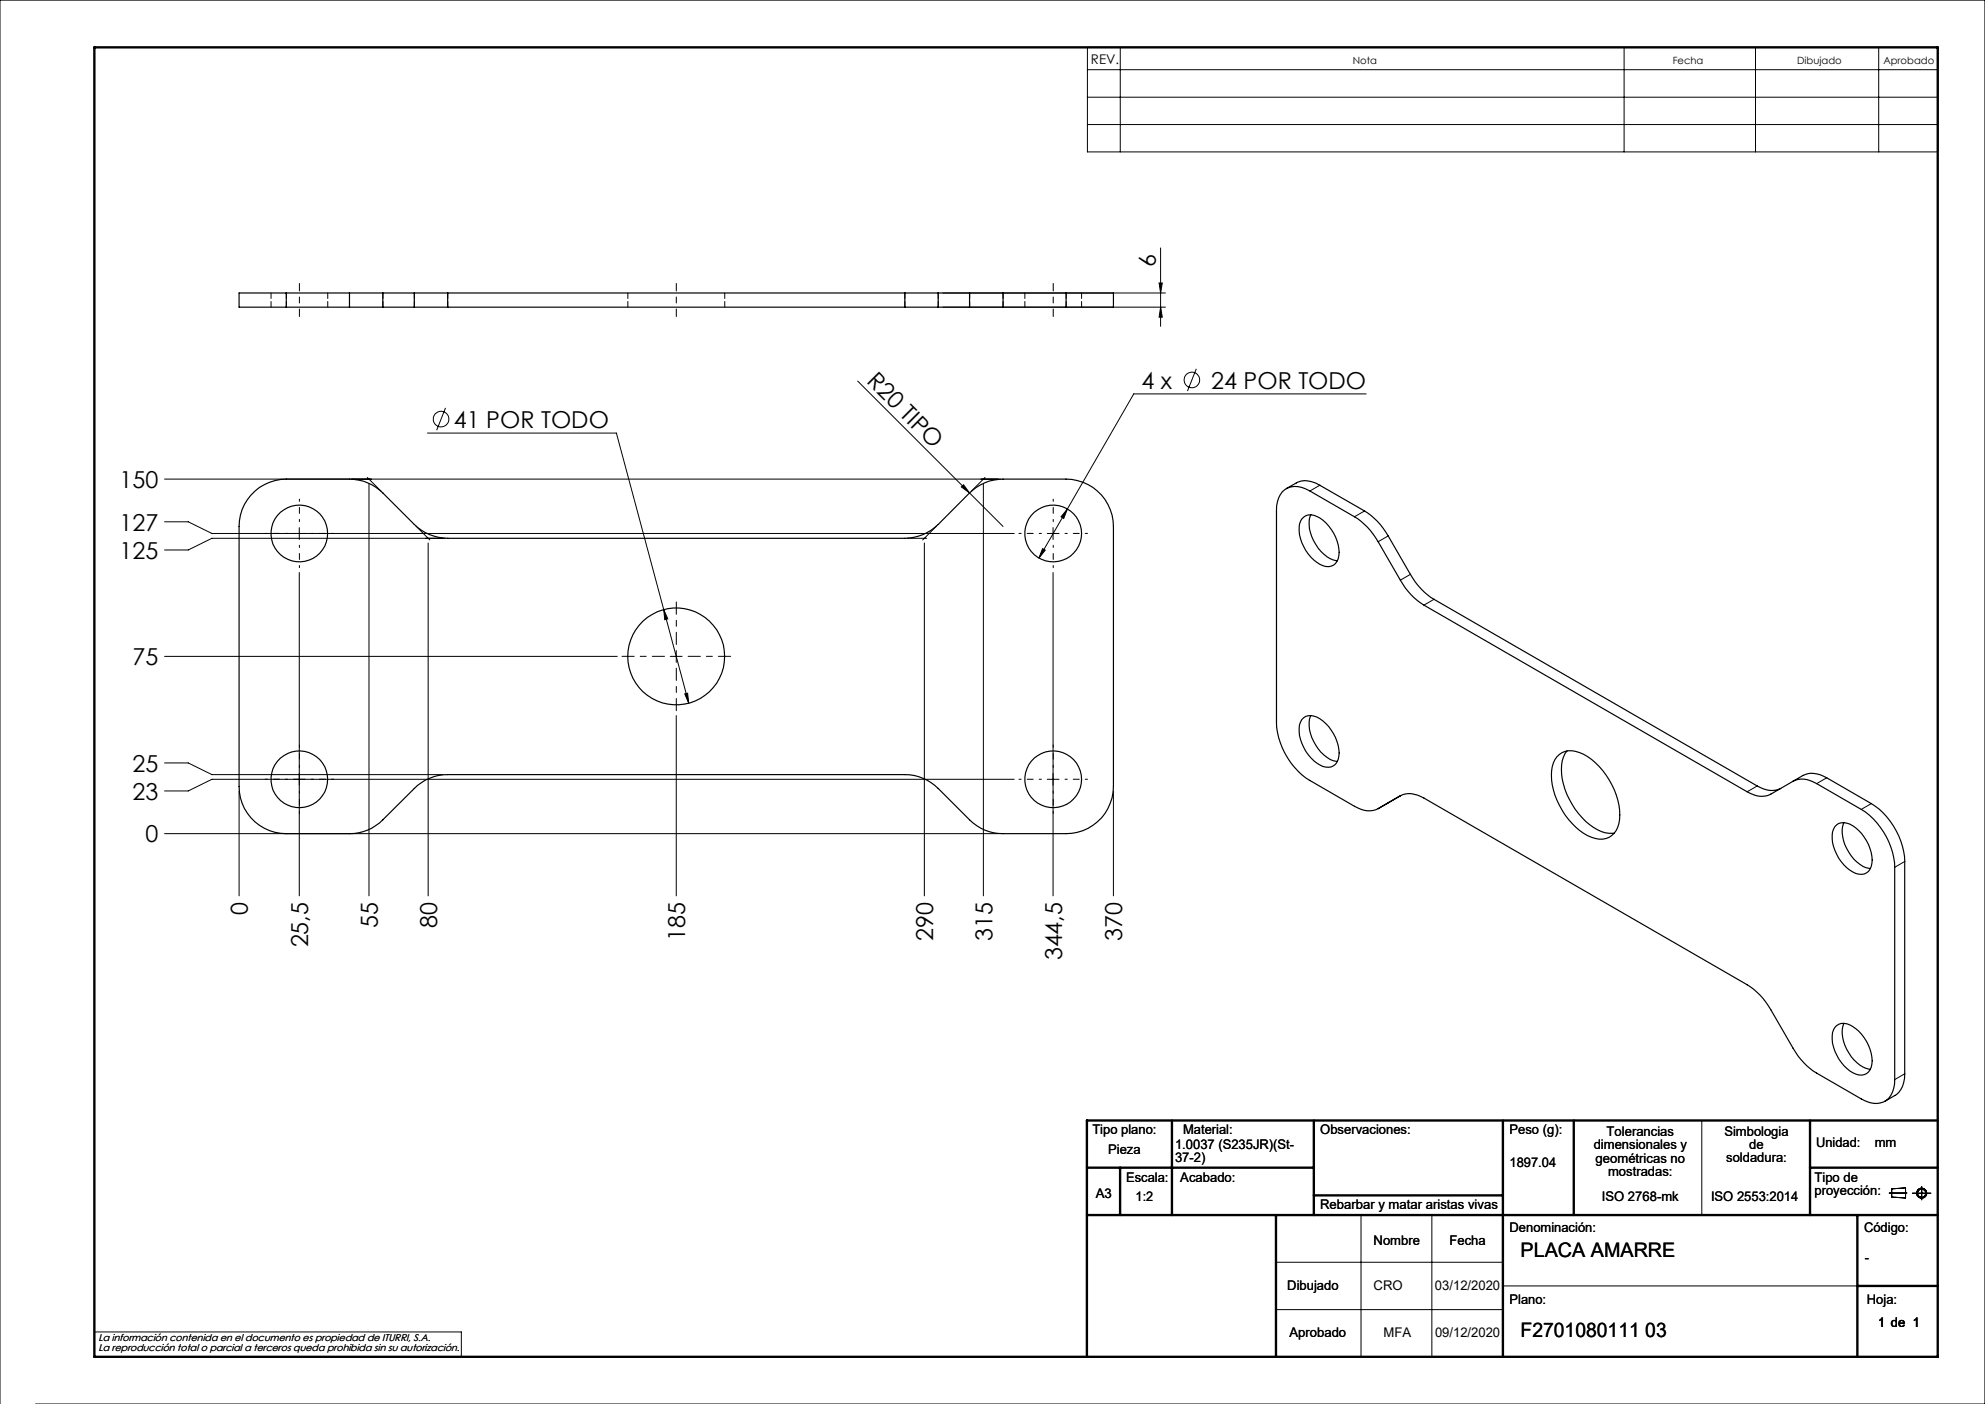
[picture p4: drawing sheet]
<svg xmlns="http://www.w3.org/2000/svg" width="420mm" height="297mm" viewBox="0 0 420 297" stroke-linecap="round" stroke-linejoin="round" font-family="sans-serif">
<g fill="none" stroke="#000" stroke-width=".21">
<path d="M230.1 10h179.9v22.1h-179.9zM230.1 14.7h179.9M237 10v22.1M343.6 10v22.1M371.4 10v22.1M397.5 10v22.1M230.1 20.6h179.9M230.1 26.3h179.9M245.3 59.9h.6l-.3 2.1zM245.6 52.5v16.5M199.5 65h47.1M199.5 62h47.1"/>
<path d="M245.6 65l.3 2.1h-.6zM253.1 78l-1.9 4.7M90.5 91.6h39.9l10 37.4M94.3 86.3l-1.9 4.7M181.5 80.6l23.6 23.7M289.1 83.3h-49.2l-14.1 24.4M34.8 110.4h5l5 2.5h169.8M34.8 101.3h176.9M63.3 111.6v2.5M77.7 101l2.9 2.9M78.1 102.4v87.1M88 111.3l2.9 2.9"/>
<path d="M90.6 114.9v74.6M94.2 113.9h-49.4l-5 2.4h-5M191.9 113.9h4.2M195.6 114.9v74.6M198.2 111.3l-3 2.9M203.4 103l.5-.5 1.2 1.8zM205.1 104.3l7.1 7.1M208.1 102.4v87.1M208.4 101l-2.9 2.9M220.6 116.1l.6 .3-1.4 1.7zM221.6 112.9h2.5M222.8 111.6v2.5"/>
<path d="M225.8 107.7l-.7 2-.6-.4zM225.8 107.7l-6 10.4M34.8 138.8h95.8M63.3 121.1v68.4M140.4 129l.9 1.9-.6 .2zM140.4 129l5.3 19.8M141.8 138.8h2.5M143.1 137.6v2.5M222.8 121.1v68.4M143.1 151.4v38.1M144.9 146.8l.6-.2 .2 2.2zM34.8 176.4h176.4"/>
<path d="M34.8 161.4h5l5 2.5h48.9M50.6 167.4v22.1M214.6 164.8h-169.8l-5 2.5h-5M221.6 164.8h2.5M235.6 167.4v22.1M360.1 237v20M288 257v30M303 257v30M399.7 252.4h3.8M400.3 251.5l2.9-.2v2.1l-2.9-.2zM404.6 252.4h4M406.6 251v2.8"/>
<path d="M270 267h48M270 277h48M318 272h75M0 297v-297h420v297h-412.5M20 281.8h77.6v5.2"/>
<circle cx="93.3" cy="88.7" r="1.65"/>
<circle cx="252.2" cy="80.4" r="1.65"/>
<circle cx="406.6" cy="252.4" r=".86"/>
<circle cx="406.6" cy="252.4" r="1.07"/>
</g>
<g fill="none" stroke="#000" stroke-width=".5">
<path d="M20 10h390v277h-390zM248 237v20M278 237v20M318 237v50M333 237v20M383 237v20M410 237h-180v50M230 257h180M230 247h48M237 247v10M270 257v30M278 252.9h40"/>
<path d="M383 247h27M393 257v30M393 272h17"/>
</g>
<path d="M140.6 138.8h-9M143.1 136.3v-9M145.6 138.8h9M143.1 141.3v9" fill="none" stroke="#000" stroke-width=".21" stroke-dasharray="15.2 1.3 1.3 1.3" stroke-dashoffset="12.6"/>
<g fill="none" stroke="#000" stroke-width=".21" stroke-dasharray="15.2 1.3 1.3 1.3" stroke-dashoffset="14.8">
<path d="M60.8 112.8h-4.7M63.3 110.3v-4.7M63.3 115.3v4.8M65.8 112.8h4.8M220.3 112.8h-4.7M222.8 110.3v-4.7M222.8 115.3v4.8M225.3 112.8h4.8M60.8 164.8h-4.7M63.3 162.3v-4.7M63.3 167.3v4.8M65.8 164.8h4.8"/>
<path d="M220.3 164.8h-4.7M222.8 162.3v-4.7M222.8 167.3v4.8M225.3 164.8h4.8"/>
</g>
<path d="M63.3 67v-7M143.1 67v-7M222.8 67v-7" fill="none" stroke="#000" stroke-width=".21" stroke-dasharray="15.2 1.3 1.3 1.3" stroke-dashoffset="13.6"/>
<g fill="#000">
<path d="M203.4 103l.5-.5 1.2 1.8z"/>
<path d="M245.6 65l.3 2.1h-.6zM245.3 59.9h.6l-.3 2.1z"/>
<path d="M220.6 116.1l-.8 2 1.4-1.7zM225.8 107.7l-1.3 1.6 .6 .4zM144.9 146.8l.8 2-.2-2.2zM140.4 129l.3 2.1 .6-.2z"/>
</g>
<g fill="none" stroke="#000" stroke-width=".25">
<path d="M60.6 62h-10v3h10M60.6 65h13.3M60.6 62h13.3M60.6 62v3M73.9 62h7.1M73.9 65h7.1M73.9 62v3M81 65h6.7M81 62h6.7M81 62v3M87.7 62h7M87.7 65h7"/>
<path d="M87.7 62v3M94.7 65h96.8M94.7 62h96.8M94.7 62v3M191.5 62h7M191.5 65h7M191.5 62v3M198.5 65h6.6M198.5 62h6.6M198.5 62v3M205.1 62h7.1M205.1 65h7.1"/>
<path d="M205.1 62v3M212.2 65h13.4M212.2 62v3M212.2 62h13.4M225.6 62h10v3h-10M225.6 62v3M53.9 103.9a10.2 10.2 0 0 1 6.7-2.6h13.3a10.2 10.2 0 0 1 7.1 3l6.7 6.6a10.2 10.2 0 0 0 7 3h96.8a10.2 10.2 0 0 0 7-3l6.6-6.6a10.2 10.2 0 0 1 7.1-3h13.4a10.1 10.1 0 0 1 10 10.1v55a10 10 0 0 1-10 10h-13.4a9.8 9.8 0 0 1-7.1-3l-6.6-6.6a10.2 10.2 0 0 0-7-2.9h-96.8a10.2 10.2 0 0 0-7 2.9l-6.7 6.6a9.8 9.8 0 0 1-7.1 3h-13.3a10 10 0 0 1-10-10v-55a9.8 9.8 0 0 1 3.3-7.5zM272.2 103.4a6.2 6.2 0 0 1 4.6-1.7l1.6 .5 10.3 5.9a14.3 14.3 0 0 1 5 5.3l4.7 8.1a14.3 14.3 0 0 0 5 5.3l68.4 39.5a5 5 0 0 0 5 .5M275.4 109.8a2.4 2.4 0 0 1 3.2-.5 9 9 0 0 1 4.7 8.2 2.46 2.46 0 0 1-1.5 2.2 2.46 2.46 0 0 1-2.5-.3 9.1 9.1 0 0 1-4.3-8.5zM277.4 108.9a6.7 6.7 0 0 0 1 6.3 6.5 6.5 0 0 0 4.6 3.4M275.4 152.2a2.67 2.67 0 0 1 3.9-.2 9.2 9.2 0 0 1 4 8 2.46 2.46 0 0 1-1.5 2.2 2.46 2.46 0 0 1-2.5-.4 9 9 0 0 1-4.3-8.5zM277.4 151.4a6.7 6.7 0 0 0 1 6.3 6.5 6.5 0 0 0 4.6 3.4"/>
<path d="M331.5 158.9a8 8 0 0 0-.7 7 15.4 15.4 0 0 0 8.1 10 5.4 5.4 0 0 0 2.7 .3M293.7 169.8l-2.1 1.3M296.3 168.3l-4.7 2.8M329.4 160.1a4 4 0 0 1 4.8-.9 15.3 15.3 0 0 1 8.3 11.1 7.5 7.5 0 0 1-.9 5.9 4 4 0 0 1-4.8 .9 15.2 15.2 0 0 1-8.5-13.1 6 6 0 0 1 1.1-3.9zM379.4 165.3l-4.7 2.7a4.9 4.9 0 0 1-5-.5l-68.4-39.5a14.3 14.3 0 0 1-5-5.3l-4.7-8.1a14.3 14.3 0 0 0-5-5.3l-9.5-5.4a4.5 4.5 0 0 0-5.8 .1 5.8 5.8 0 0 0-1.2 3.9v45a15.5 15.5 0 0 0 7 12.2l9.5 5.5a4.9 4.9 0 0 0 5 .5M379.4 165.3a4.9 4.9 0 0 1 5 .5l9.4 5.4a15.5 15.5 0 0 1 7.1 12.3v44.9a5 5 0 0 1-2.4 4.7 5.1 5.1 0 0 1-4.7-.6l-9.4-5.5a14.3 14.3 0 0 1-5-5.3l-4.7-8.1a14.3 14.3 0 0 0-5-5.3l-68.4-39.5a4.9 4.9 0 0 0-5-.5M379.4 165.3a7.4 7.4 0 0 1 3.8-1.7h.6a6.4 6.4 0 0 1 2.7 .9l9.5 5.5a15.5 15.5 0 0 1 7 12.2v45a5 5 0 0 1-2.1 4.5l-2.1 1.3M388.6 174.5a3.1 3.1 0 0 1 4.1 .7 9 9 0 0 1 3.4 7.5 2.46 2.46 0 0 1-1.5 2.1 2.46 2.46 0 0 1-2.6-.3 9 9 0 0 1-4.3-8.5l.5-1.1zM390.1 174a7.5 7.5 0 0 0 1.6 7 6.3 6.3 0 0 0 4 2.7M388.6 217a3.1 3.1 0 0 1 4.1 .6 9 9 0 0 1 3.4 7.5 2.46 2.46 0 0 1-1.5 2.2 2.46 2.46 0 0 1-2.6-.4 9.1 9.1 0 0 1-4.3-8.5l.5-1.1zM390.1 216.5a7.5 7.5 0 0 0 1.6 7l.6 .7a5.6 5.6 0 0 0 3.4 2"/>
<circle cx="63.3" cy="112.9" r="6"/>
<circle cx="222.8" cy="112.9" r="6"/>
<circle cx="143.1" cy="138.9" r="10.2"/>
<circle cx="63.3" cy="164.9" r="6"/>
<circle cx="222.8" cy="164.9" r="6"/>
</g>
<g fill="none" stroke="#000" stroke-width=".21" stroke-dasharray="1.3 .6" stroke-dashoffset=".1">
<path d="M57.3 62v3M60.6 65v-3M69.3 65v-3M74 62v3M81 65v-3M87.7 62v3M94.7 65v-3M132.8 62v3M153.3 65v-3M191.5 62v3M198.5 65v-3M205.2 62v3"/>
<path d="M212.2 65v-3M216.8 62v3M225.6 62v3M228.8 65v-3"/>
</g>
<path d="M279.3 102.6l-2.1 1.3M286.6 109.3l2.1-1.2M293.7 113.4l-2.1 1.2M296.3 122.7l2.1-1.2M303.4 126.8l-2.1 1.2M369.7 167.5l2.1-1.2M386.5 164.5l-2.1 1.3M393.8 171.2l2.2-1.2M403 182.2l-2.1 1.3M400.9 228.4l2.1-1.3" fill="none" stroke="#000" stroke-width=".21" stroke-dasharray="6.3 1.3 1.3 1.3 1.3 1.3"/>
<g font-size="4.9">
<text x="244.5" y="56.5" transform="rotate(-90 244.5 56.5)">6</text>
<text x="183.2" y="80.8" transform="rotate(45 183.2 80.8)">R20 TIPO</text>
<text x="241.5" y="82.2">4 x</text>
<text x="256.3" y="82.2">24 POR TODO</text>
<text x="96.1" y="90.5">41 POR TODO</text>
<text x="25.3" y="103.2">150</text>
<text x="25.3" y="112.2">127</text>
<text x="25.3" y="118.2">125</text>
<text x="28" y="140.7">75</text>
<text x="28" y="163.2">25</text>
<text x="28" y="169.2">23</text>
<text x="30.8" y="178.2">0</text>
<text x="52.5" y="193.6" transform="rotate(-90 52.5 193.6)">0</text>
<text x="80" y="196.3" transform="rotate(-90 80 196.3)">55</text>
<text x="92.5" y="196.3" transform="rotate(-90 92.5 196.3)">80</text>
<text x="65.2" y="200.4" transform="rotate(-90 65.2 200.4)">25,5</text>
<text x="145" y="199.1" transform="rotate(-90 145 199.1)">185</text>
<text x="197.5" y="199.1" transform="rotate(-90 197.5 199.1)">290</text>
<text x="210" y="199.1" transform="rotate(-90 210 199.1)">315</text>
<text x="224.7" y="203.2" transform="rotate(-90 224.7 203.2)">344,5</text>
<text x="237.5" y="199.1" transform="rotate(-90 237.5 199.1)">370</text>
</g>
<g font-size="4.2">
<text x="321.7" y="265.9">PLACA AMARRE</text>
<text x="321.7" y="282.8">F2701080111 03</text>
</g>
<g font-size="2.8">
<text x="230.8" y="13.6">REV.</text>
<text x="231.1" y="239.9">Tipo plano:</text>
<text x="250.3" y="239.9">Material:</text>
<text x="279.3" y="239.9">Observaciones:</text>
<text x="319.4" y="239.9">Peso (g):</text>
<text x="234.5" y="244.1">Pieza</text>
<text x="248.6" y="243">1.0037 (S235JR)(St-</text>
<text x="248.6" y="245.8">37-2)</text>
<text x="337.2" y="243.1">dimensionales y</text>
<text x="337.6" y="246">geométricas no</text>
<text x="339.9" y="240.3">Tolerancias</text>
<text x="364.9" y="240.2">Simbologia</text>
<text x="365.3" y="245.9">soldadura:</text>
<text x="370.1" y="243">de</text>
<text x="384.2" y="242.7">Unidad:</text>
<text x="396.7" y="242.7">mm</text>
<text x="238.3" y="250">Escala:</text>
<text x="249.7" y="250">Acabado:</text>
<text x="319.4" y="246.9">1897.04</text>
<text x="340.2" y="248.8">mostradas:</text>
<text x="383.9" y="250">Tipo de</text>
<text x="231.9" y="253.4">A3</text>
<text x="240.3" y="254">1:2</text>
<text x="279.3" y="255.7">Rebarbar y matar aristas vivas</text>
<text x="338.9" y="254">ISO 2768-mk</text>
<text x="362" y="254">ISO 2553:2014</text>
<text x="383.9" y="252.8">proyección:</text>
<text x="290.6" y="263.3">Nombre</text>
<text x="306.7" y="263.3">Fecha</text>
<text x="319.4" y="260.6">Denominación:</text>
<text x="394.4" y="260.6">Código:</text>
<text x="394.6" y="266.9">-</text>
<text x="272.4" y="273">Dibujado</text>
<text x="290.6" y="273">CRO</text>
<text x="303.6" y="273">03/12/2020</text>
<text x="319.4" y="275.8">Plano:</text>
<text x="395" y="275.8">Hoja:</text>
<text x="397.4" y="280.6">1 de 1</text>
<text x="272.8" y="282.8">Aprobado</text>
<text x="292.7" y="282.8">MFA</text>
<text x="303.6" y="282.8">09/12/2020</text>
</g>
<g font-size="2.1">
<text x="286.2" y="13.6">Nota</text>
<text x="353.9" y="13.6">Fecha</text>
<text x="380.3" y="13.6">Dibujado</text>
<text x="398.5" y="13.6">Aprobado</text>
<text x="20.8" y="283.7">La información contenida en el documento es propiedad de ITURRI, S.A.</text>
<text x="20.8" y="285.7">La reproducción total o parcial a terceros queda prohibida sin su autorización.</text>
</g>
</svg>
